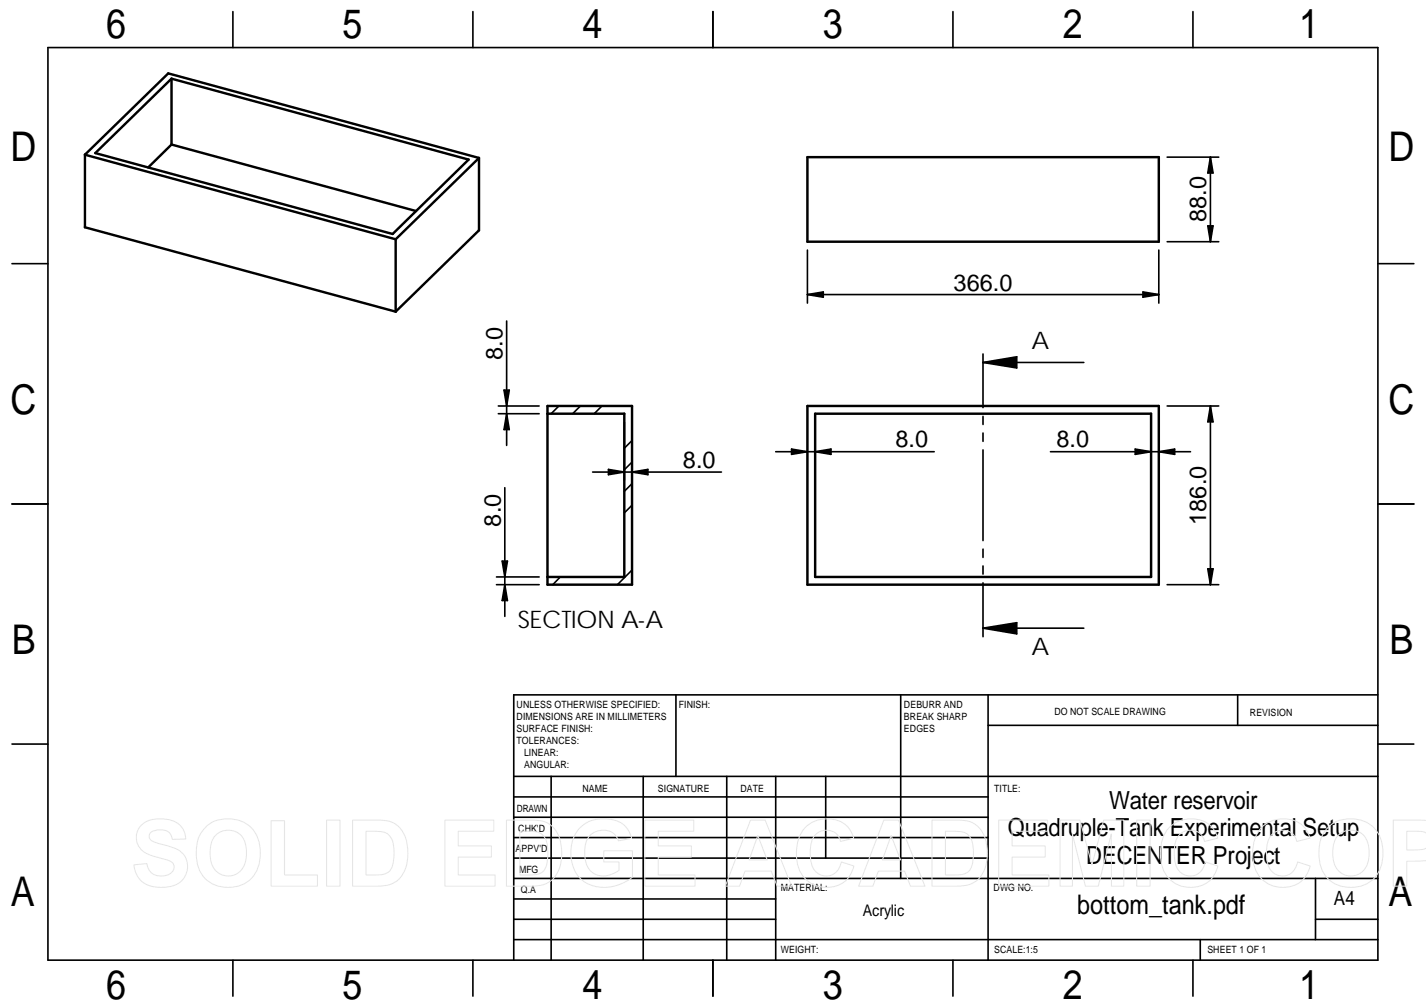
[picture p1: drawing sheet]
<svg xmlns="http://www.w3.org/2000/svg" width="297mm" height="210mm" viewBox="0 0 297 210" stroke-linecap="round" stroke-linejoin="round" font-family="sans-serif">
<g fill="none" stroke="#000" stroke-width=".34">
<path d="M10 9.9h277v190h-277zM48.5 2.4v7.5M98.5 2.4v7.5M148.5 2.4v7.5M198.5 2.4v7.5M248.5 2.4v7.5M243.1 32.7h10.8M252.1 32.7l.6 3.3h-1.1zM252.1 32.7v17.6M2.5 54.9h7.5M168.2 52.1v11M241.4 52.1v11"/>
<path d="M243.1 50.3h10.8M251.6 47h1.1l-.6 3.3zM287 54.9h7.5M105.5 66.8v26M168.2 61.3l3.3-.5v1.1zM168.2 61.3h73.2M204.8 73.7v11.2M204.8 75.5h21M204.8 75.5l7-1.2v2.3zM238.1 60.8l3.3 .5-3.3 .6zM103.8 84.5h8.5M103.8 86.1h8.5"/>
<path d="M105 81.2h1.1l-.6 3.3zM105.5 86.1l.6 3.4h-1.1zM116.4 84.5l-1.6 1.6M120.9 84.5l-1.6 1.6M123.4 98.3h26.9M125.4 84.5l-1.6 1.6M126.7 97.7l3.3 .6-3.3 .5zM130 87.9v12.2M131.7 96.2l-1.7 1.6M131.7 91.7l-1.7 1.6M131.7 98.3l3.3-.6v1.1zM131.7 86.3v13.8"/>
<path d="M161.6 94.1h33M164.9 93.5l3.3 .6-3.3 .5zM169.8 94.1l3.3-.6v1.1zM204.8 86.7v1.7M204.8 90.2v1.7M204.8 93.7v18.9M218.8 94.1h29.2M236.5 93.5l3.3 .6-3.3 .5zM239.8 87.9v7.9M241.4 86.3v9.5M241.4 94.1l3.3-.6v1.1zM243.1 84.5h10.8"/>
<path d="M252.1 84.5l.6 3.3h-1.1zM252.1 84.5v37.3M2.5 104.9h7.5M104.6 116.8h1.1l-.5 3.3zM105.2 101.6v26.8M131.7 105.2l-1.7 1.6M131.7 100.7l-1.7 1.6M131.7 118.7l-3.1 3.1M204.8 114.3v1.8M204.8 117.9v1.6M251.6 118.4h1.1l-.6 3.4zM287 104.9h7.5"/>
<path d="M103.4 121.8h8.9M103.4 120.1h8.9M105.2 121.8l.5 3.3h-1.1zM116.7 120.1l-1.6 1.7M204.8 121.4v11.2M204.8 130.8l7-1.1v2.3zM204.8 130.8h21M243.1 121.8h10.8M2.5 154.9h7.5M140.8 144.7v17M187.6 144.7v38.2M205.8 144.7v55.2"/>
<path d="M205.8 151h81.2M257.8 144.7v6.3M287 144.7h-180v55.2M287 154.9h7.5M107 161.7h180M107 178.7h98.8M107 174.4h98.8M107 170.2h98.8M107 165.9h98.8M114.8 161.7v38.2M134 161.7v38.2M151.4 161.7v38.2"/>
<path d="M161.6 161.7v38.2M172 161.7v17M48.5 199.9v7.5M98.5 199.9v7.5M107 195.7h180M107 191.4h54.6M107 187.2h54.6M107 182.9h180M148.5 199.9v7.5M198.5 199.9v7.5M248.5 199.9v7.5M250 195.7v4.2"/>
<path d="M274 182.9v12.8M274 191.4h13"/>
</g>
<g fill="none" stroke="#000" stroke-width=".51">
<path d="M35.7 16.4v13.7M17.7 32.2l17.3-16.9 64.8 17.6M17.7 32.2l64.7 17.6M17.7 32.2v15.1l64.7 17.6M19.9 31.9l15.8-15.5 61.9 16.8-15.8 15.5zM35.7 30.1l51 13.8M35.7 30.1l-4.8 4.8M99.8 32.9v15.1l-17.4 16.9M99.8 32.9l-17.4 16.9M168.2 32.7h73.2v17.6h-73.2zM82.4 49.8v15.1M114 84.5h17.7v37.3h-17.7z"/>
<path d="M114 86.1h16v34h-16M168.2 84.5h73.2v37.3h-73.2zM169.8 86.1h70v34h-70z"/>
</g>
<g fill="#000">
<path d="M252.1 32.7l.6 3.3h-1.1zM251.6 47h1.1l-.6 3.3zM168.2 61.3l3.3-.5v1.1zM204.8 75.5l7-1.2v2.3zM238.1 60.8l3.3 .5-3.3 .6zM105.5 86.1l.6 3.4h-1.1zM105 81.2h1.1l-.6 3.3zM126.7 97.7l3.3 .6-3.3 .5zM131.7 98.3l3.3-.6v1.1zM164.9 93.5l3.3 .6-3.3 .5zM169.8 94.1l3.3-.6v1.1zM236.5 93.5l3.3 .6-3.3 .5z"/>
<path d="M241.4 94.1l3.3-.6v1.1zM252.1 84.5l.6 3.3h-1.1zM104.6 116.8h1.1l-.5 3.3zM251.6 118.4h1.1l-.6 3.4zM105.2 121.8l.5 3.3h-1.1zM204.8 130.8l7-1.1v2.3z"/>
</g>
<g fill="none" stroke="#e6e6e6" stroke-width=".21">
<path d="M29.5 171.7a6.9 6.9 0 0 1 7.8 0 4 4 0 0 1 1.4 3l-2.8 .1a2.15 2.15 0 0 0-2.5-2 1.89 1.89 0 0 0-2.3 1.4 1.64 1.64 0 0 0 1.5 1.3l.7 .2a8.8 8.8 0 0 1 5 2.3 4.3 4.3 0 0 1-3.6 6.7 6.1 6.1 0 0 1-5.9-1.9l-.7-1.5-.2-1.2 2.7-.3a2.91 2.91 0 0 0 3.9 2.5 1.68 1.68 0 0 0 1.6-1 1.68 1.68 0 0 0-.3-1.8l-1.4-.5a9.9 9.9 0 0 1-5.2-2.3 3.6 3.6 0 0 1 .3-5zM43.1 172a7.2 7.2 0 0 1 9.7 .9 8.5 8.5 0 0 1-.4 10 7 7 0 0 1-10.5-1 9.3 9.3 0 0 1 0-8.5zM44.8 174.1a3.8 3.8 0 0 1 4.2-.9 3.8 3.8 0 0 1 2.3 3.6 5.2 5.2 0 0 1-1.8 5.1 3.7 3.7 0 0 1-5.7-3.5l.1-2.2a4.1 4.1 0 0 1 .9-2.1zM56.5 170.9h2.8v11.3h6.8v2.3h-9.6zM68 170.8h2.8v13.7h-2.8zM73.4 170.8h5.1a5.3 5.3 0 0 1 5.6 2.7 9.1 9.1 0 0 1-1 9.6 6 6 0 0 1-4.4 1.4h-5.3zM76.2 173.1a8.5 8.5 0 0 1 4.5 .5 4.6 4.6 0 0 1 1.4 4 4.8 4.8 0 0 1-1.3 4.1l-1.5 .5h-3.1zM92.7 170.8h10.2v2.3h-7.4v3h6.9v2.4h-6.9v3.7h7.6v2.3h-10.4zM105.5 170.8h5a5.3 5.3 0 0 1 5.6 2.7 9.1 9.1 0 0 1-1 9.6 6 6 0 0 1-4.4 1.4h-5.2zM108.3 173.1a8.5 8.5 0 0 1 4.5 .5 4.6 4.6 0 0 1 1.3 4 4.8 4.8 0 0 1-1.2 4.1l-1.6 .5h-3zM120.9 172.3a7.4 7.4 0 0 1 9.2-.3l1.1 1.4 .4 1.2-2.8 .5a3.2 3.2 0 0 0-4.2-2.1 3.9 3.9 0 0 0-2.8 4.5 4.4 4.4 0 0 0 2.8 4.8 5.2 5.2 0 0 0 4.3-1.1v-1.7h-3.1v-2.3h5.9v5.4a8.5 8.5 0 0 1-10.6 .6 8.1 8.1 0 0 1-.2-10.9zM134.3 170.8h10.2v2.3h-7.4v3h6.9v2.4h-6.9v3.7h7.7v2.3h-10.5z"/>
<path d="M156.3 170.8h3.1l5.5 13.7h-3l-1.2-3.1h-5.5l-1.2 3.1h-2.9zM157.9 174l1.9 5.1h-3.8zM167.6 172.4a6.5 6.5 0 0 1 9.1-.1l.5 .8 .6 1.4-2.7 .7a3.1 3.1 0 0 0-3.1-2.3 3.1 3.1 0 0 0-3 2.5 8.1 8.1 0 0 0 .7 5.9 3.1 3.1 0 0 0 3.4 1 3.1 3.1 0 0 0 2.2-2.8l2.6 .8a6 6 0 0 1-4.7 4.5 6 6 0 0 1-6-2.4 8.9 8.9 0 0 1 .4-10zM184.1 170.8h3.1l5.5 13.7h-3l-1.3-3.1h-5.4l-1.2 3.1h-2.9zM185.6 174l2 5.1h-3.8zM194.1 170.8h5.1a5.3 5.3 0 0 1 5.6 2.7 9.1 9.1 0 0 1-1.1 9.6 6 6 0 0 1-4.4 1.4h-5.2zM196.9 173.1a8.5 8.5 0 0 1 4.5 .5 4.6 4.6 0 0 1 1.4 4 4.8 4.8 0 0 1-1.3 4.1l-1.5 .5h-3.1zM208 170.8h10.2v2.3h-7.4v3h6.9v2.4h-6.9v3.7h7.7v2.3h-10.5zM220.8 170.8h4.2l2.5 9.3 2.4-9.3h4.2v13.7h-2.6v-10.8l-2.7 10.8h-2.7l-2.7-10.8v10.8h-2.6zM236.8 170.8h2.8v13.7h-2.8zM243.5 172.4a6.5 6.5 0 0 1 9-.1l.5 .8 .7 1.4-2.8 .7a3.1 3.1 0 0 0-3.1-2.3 3.1 3.1 0 0 0-3 2.5 8.1 8.1 0 0 0 .7 5.9 3.1 3.1 0 0 0 3.4 1 3.1 3.1 0 0 0 2.2-2.8l2.6 .8a6 6 0 0 1-4.7 4.5 6 6 0 0 1-6-2.4 8.9 8.9 0 0 1 .5-10zM262.7 172.4a6.5 6.5 0 0 1 9-.1l.6 .8 .6 1.4-2.8 .7a3.1 3.1 0 0 0-3.1-2.3 3.1 3.1 0 0 0-3 2.5 8.1 8.1 0 0 0 .7 5.9 3.1 3.1 0 0 0 3.4 1 3.1 3.1 0 0 0 2.2-2.8l2.6 .8a6 6 0 0 1-4.7 4.5 6 6 0 0 1-5.9-2.4 8.9 8.9 0 0 1 .4-10z"/>
<path d="M277 172a7.2 7.2 0 0 1 9.6 .9 8.5 8.5 0 0 1-.3 10 7 7 0 0 1-10.6-1 9.3 9.3 0 0 1 .1-8.5zM278.6 174.1a3.8 3.8 0 0 1 4.3-.9 3.8 3.8 0 0 1 2.3 3.6 5.2 5.2 0 0 1-1.9 5.1 3.7 3.7 0 0 1-5.7-3.5l.1-2.2a4.1 4.1 0 0 1 .9-2.1zM297.1 170.8h-6.9v13.7h2.8v-5.2l4.1-.1M297.1 173.5a4.5 4.5 0 0 0-2.8-.4h-1.3v3.9l3.1-.1 1-.3"/>
</g>
<g font-size="8.5">
<text x="22.1" y="8">6</text>
<text x="71.4" y="8">5</text>
<text x="121.4" y="8">4</text>
<text x="171.4" y="8">3</text>
<text x="221.4" y="8">2</text>
<text x="270.6" y="8">1</text>
<text x="2.2" y="33.6">D</text>
<text x="289.2" y="33.6">D</text>
<text x="2.2" y="86.1">C</text>
<text x="289.2" y="86.1">C</text>
<text x="2.5" y="136.1">B</text>
<text x="289.4" y="136.1">B</text>
<text x="2.2" y="188.6">A</text>
<text x="289.3" y="188.6">A</text>
<text x="22.1" y="208">6</text>
<text x="71.4" y="208">5</text>
<text x="121.4" y="208">4</text>
<text x="171.4" y="208">3</text>
<text x="221.4" y="208">2</text>
<text x="270.6" y="208">1</text>
</g>
<text font-size="5.6" x="224.4" y="190.4">bottom_tank.pdf</text>
<g font-size="5.2">
<text x="231.1" y="168.4">Water reservoir</text>
<text x="209.9" y="174.2">Quadruple-Tank Experimental Setup</text>
<text x="226.3" y="180">DECENTER Project</text>
</g>
<g font-size="5">
<text x="214.9" y="72.6">A</text>
<text x="107.9" y="130.7">SECTION A-A</text>
<text x="214.9" y="136.4">A</text>
</g>
<g font-size="4.9">
<text x="251.2" y="46.3" transform="rotate(-90 251.2 46.3)">88.0</text>
<text x="198.6" y="60.5">366.0</text>
<text x="104.6" y="74.9" transform="rotate(-90 104.6 74.9)">8.0</text>
<text x="186.5" y="93.2">8.0</text>
<text x="220" y="93.2">8.0</text>
<text x="142.2" y="97.5">8.0</text>
<text x="104.3" y="109.6" transform="rotate(-90 104.3 109.6)">8.0</text>
<text x="251.2" y="109.3" transform="rotate(-90 251.2 109.3)">186.0</text>
</g>
<text font-size="4.1" x="277.9" y="188.5">A4</text>
<text font-size="3.3" x="179.7" y="190.8">Acrylic</text>
<g font-size="2.1">
<text x="107.6" y="147.5">UNLESS OTHERWISE SPECIFIED:</text>
<text x="141.4" y="147.5">FINISH:</text>
<text x="188.3" y="147.4">DEBURR AND</text>
<text x="188.3" y="149.9">BREAK SHARP</text>
<text x="219.6" y="148.9">DO NOT SCALE DRAWING</text>
<text x="260.3" y="149.1">REVISION</text>
<text x="107.6" y="150">DIMENSIONS ARE IN MILLIMETERS</text>
<text x="107.6" y="152.5">SURFACE FINISH:</text>
<text x="107.6" y="155">TOLERANCES:</text>
<text x="188.3" y="152.4">EDGES</text>
<text x="109.2" y="157.5">LINEAR:</text>
<text x="109.2" y="160">ANGULAR:</text>
<text x="121.3" y="164.9">NAME</text>
<text x="137" y="164.9">SIGNATURE</text>
<text x="154.2" y="164.9">DATE</text>
<text x="207.1" y="164.9">TITLE:</text>
<text x="107.7" y="169.1">DRAWN</text>
<text x="107.9" y="173.3">CHK'D</text>
<text x="107.4" y="177.4">APPV'D</text>
<text x="108.1" y="181.7">MFG</text>
<text x="108.5" y="185.9">Q.A</text>
<text x="162.6" y="185.5">MATERIAL:</text>
<text x="207" y="185.5">DWG NO.</text>
<text x="162.6" y="198.5">WEIGHT:</text>
<text x="207.1" y="198.5">SCALE:1:5</text>
<text x="251.5" y="198.5">SHEET 1 OF 1</text>
</g>
</svg>
